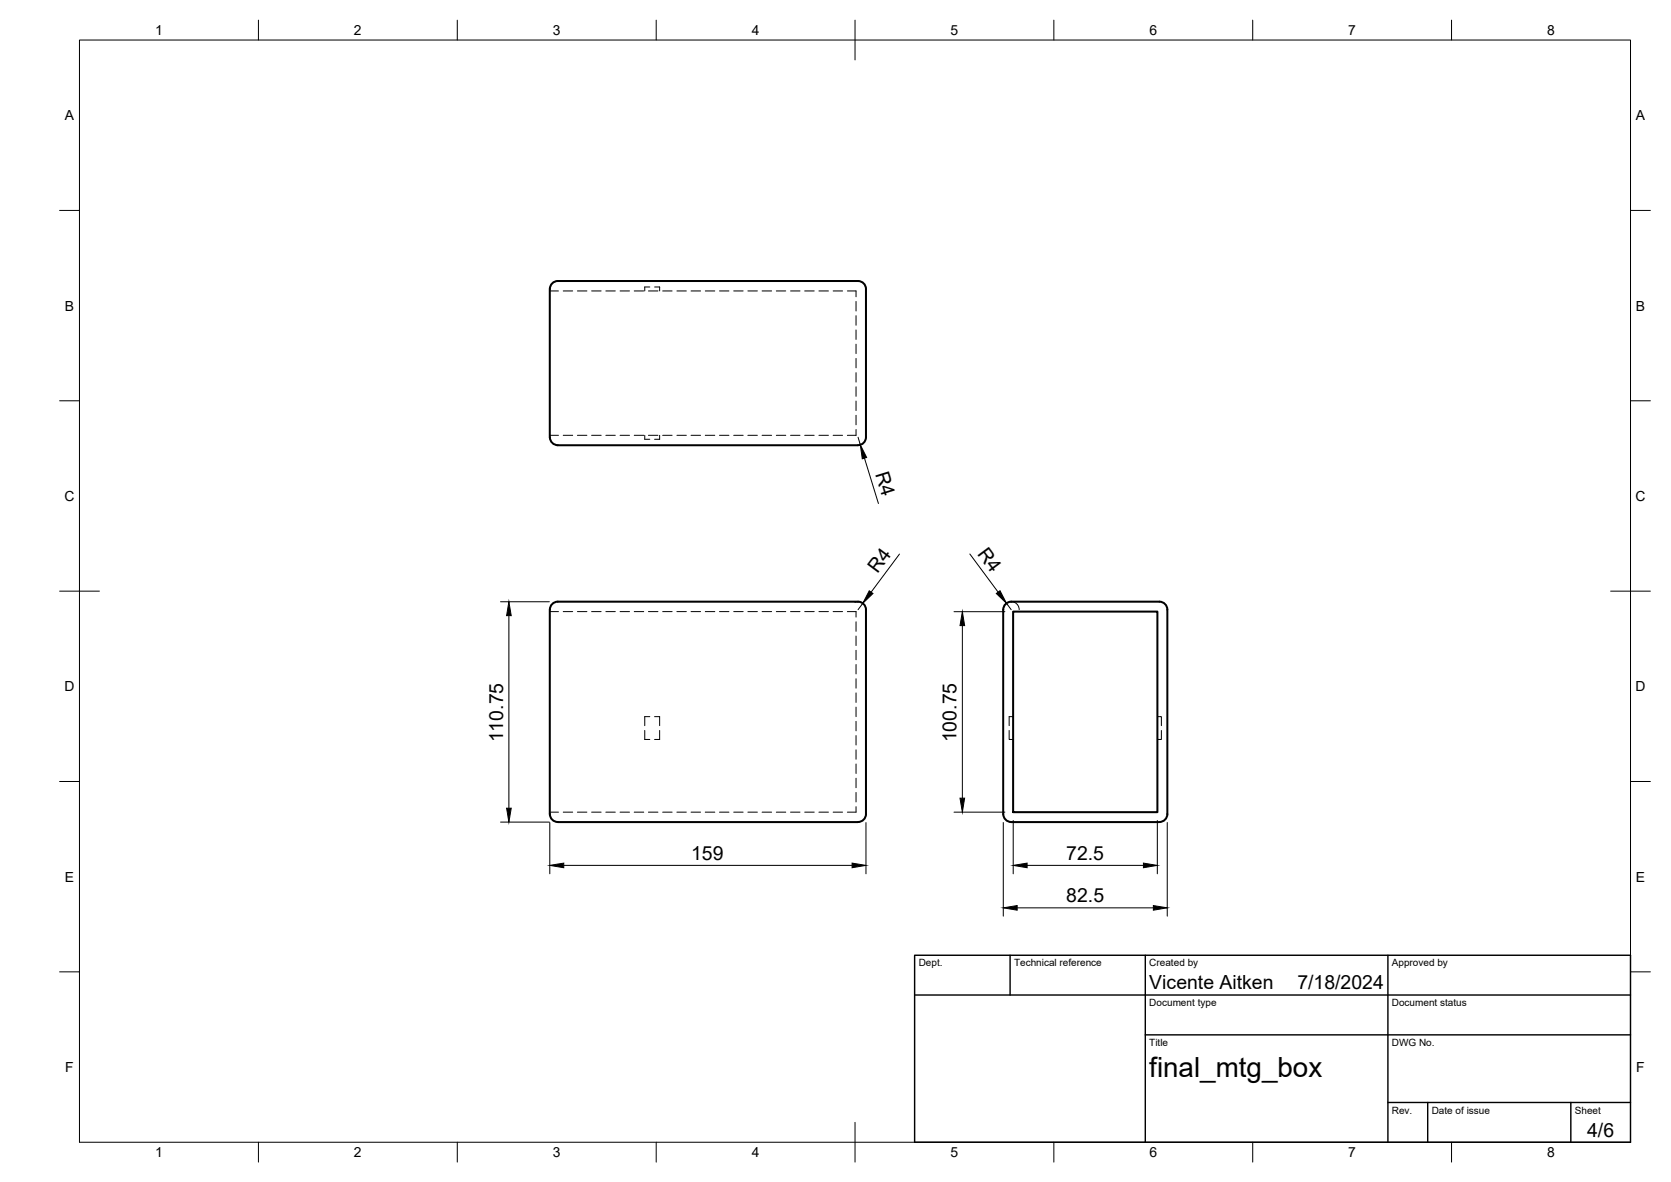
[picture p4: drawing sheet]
<svg xmlns="http://www.w3.org/2000/svg" width="420mm" height="297mm" viewBox="0 0 420 297" stroke-linecap="round" stroke-linejoin="round" font-family="sans-serif">
<!-- layer: Visible -->
<path d="M138.8 71.2l.9-.5 .6-.1h75.4a2 2 0 0 1 2 2v37.3a2 2 0 0 1-2 2h-75.4a2.04 2.04 0 0 1-2.1-2l.1-37.3v-.5zM254.7 153.7h36.3v50.4h-36.3zM291.5 151.2h-37.2a2 2 0 0 0-2 2l-.1 51.4M291.5 151.2a2 2 0 0 1 2 2v51.4M138.2 204.6l.1-51.4a2 2 0 0 1 2-2h75.4a2 2 0 0 1 2 2v51.4M138.3 204.6a2 2 0 0 0 2 2M140.3 206.6h75.4M217.7 204.6a2 2 0 0 1-2 2M252.3 204.6a2 2 0 0 0 2 2M254.3 206.6h37.2M293.5 204.6a2 2 0 0 1-2 2" fill="none" stroke="#000" stroke-width=".51"/>
<!-- layer: Hidden -->
<g fill="none" stroke="#000" stroke-width=".25">
<path d="M138.2 73.1h2.2M141.6 73.1h2.4M145.2 73.1h2.4M148.8 73.1h2.4M152.3 73.1h2.4M155.9 73.1h2.4M159.5 73.1h2.4M163 73.1h2.4M163.4 72.1h-1.3v1M164.6 72.1h1.3v1M166.6 73.1h2.4M170.2 73.1h2.4"/>
<path d="M173.8 73.1h2.3M177.3 73.1h2.4M180.9 73.1h2.4M184.5 73.1h2.4M188 73.1h2.4M191.6 73.1h2.4M195.2 73.1h2.4M198.8 73.1h2.3M202.3 73.1h2.4M205.9 73.1h2.4M209.5 73.1h2.4M213.1 73.1h2.1v1.5"/>
<path d="M215.2 75.8v2.4M215.2 79.3v2.4M215.2 82.9v2.4M215.2 86.5v2.4M215.2 90.1v2.3M215.2 93.6v2.4M215.2 97.2v2.4M138.2 109.4h2.2M141.6 109.4h2.4M145.2 109.4h2.4M148.8 109.4h2.4M152.3 109.4h2.4"/>
<path d="M155.9 109.4h2.4M159.5 109.4h2.4M162.1 109.4v1h1.3M163 109.4h2.4M165.9 109.4v1h-1.3M166.6 109.4h2.4M170.2 109.4h2.4M173.8 109.4h2.3M177.3 109.4h2.4M180.9 109.4h2.4M184.5 109.4h2.4M188 109.4h2.4"/>
<path d="M191.6 109.4h2.4M195.2 109.4h2.4M198.8 109.4h2.3M202.3 109.4h2.4M205.9 109.4h2.4M209.5 109.4h2.4M215.2 100.8v2.4M215.2 104.4v2.4M215.2 107.9v1.5h-2.1M138.2 153.7h2.2M141.6 153.7h2.4M145.2 153.7h2.4"/>
<path d="M148.8 153.7h2.4M152.3 153.7h2.4M155.9 153.7h2.4M159.5 153.7h2.4M163 153.7h2.4M166.6 153.7h2.4M170.2 153.7h2.4M173.8 153.7h2.3M177.3 153.7h2.4M180.9 153.7h2.4M184.5 153.7h2.4M188 153.7h2.4"/>
<path d="M191.6 153.7h2.4M195.2 153.7h2.4M198.8 153.7h2.3M202.3 153.7h2.4M205.9 153.7h2.4M209.5 153.7h2.4M213.1 153.7h2.1v1.4M215.2 156.3v2.4M215.2 159.8v2.4M215.2 163.4v2.4M215.2 167v2.4M215.2 170.6v2.3"/>
<path d="M215.2 174.1v2.4M215.2 177.7v2.4M162.1 183.6v2.2h1.3M163.4 180.1h-1.3v2.3M164.6 180.1h1.3v2.3M165.9 183.6v2.2h-1.3M215.2 181.3v2.4M215.2 184.9v2.3M215.2 188.4v2.4M215.2 192v2.4M215.2 195.6v2.4M215.2 199.1v2.4"/>
<path d="M253.7 183.6v2.2h1M254.7 180.1h-1v2.3M291 180.1h1v2.3M292 183.6v2.2h-1M138.2 204.1h2.2M141.6 204.1h2.4M145.2 204.1h2.4M148.8 204.1h2.4M152.3 204.1h2.4M155.9 204.1h2.4M159.5 204.1h2.4M163 204.1h2.4"/>
<path d="M166.6 204.1h2.4M170.2 204.1h2.4M173.8 204.1h2.3M177.3 204.1h2.4M180.9 204.1h2.4M184.5 204.1h2.4M188 204.1h2.4M191.6 204.1h2.4M195.2 204.1h2.4M198.8 204.1h2.3M202.3 204.1h2.4M205.9 204.1h2.4"/>
<path d="M209.5 204.1h2.4M215.2 202.7v1.4h-2.1"/>
</g>
<!-- layer: BORDER -->
<g fill="none" stroke="#000" stroke-width=".25">
<path d="M20 10.1h390v276.9h-390zM65 5.1v5M115 5.1v5M165 5.1v5M215 5.1v10M265 5.1v5M315 5.1v5M365 5.1v5M15 52.9h5M410 52.9h5M15 100.7h5M410 100.7h5"/>
<path d="M15 148.6h10M405 148.6h10M15 196.4h5M410 196.4h5M15 244.2h5M410 244.2h5M65 287v5M115 287v5M165 287v5M215 282.1v9.9M265 287v5M315 287v5"/>
<path d="M365 287v5"/>
</g>
<!-- layer: TITLEBLOCK -->
<path d="M230 240.1h180v46.9h-180zM230 250h180M254 240.1v9.9M288 240.1v46.9M349 240.1v46.9M288 260.1h122M349 277.1h61M359 277.1v9.9M395 277.1v9.9" fill="none" stroke="#000" stroke-width=".36"/>
<!-- layer: FD_Dimensions -->
<g fill="none" stroke="#000" stroke-width=".25">
<path d="M215.8 109.9l.5 1.9M217.4 115.1l3.5 11.4M226.2 139.2l-7.2 9.6M243.9 139.2l7.1 9.6M125.9 151.2h12.2M128 154.7v48.4M215 151.4l1.1-.2 .7 .3M216.9 151.6l-1.1 1.6M239.9 153.7h12.8M242 157.2v43.4M253.1 151.6l1.2 1.6M256.3 153.2a2 2 0 0 0-2.2-2 2 2 0 0 0-1.8 2.2"/>
<path d="M125.9 206.6h12.2M138.2 206.7v12.9M141.8 217.5h72.4M217.7 206.7v12.9M239.9 204.1h12.8M252.3 206.7v23.5M254.8 206.2v13.4M258.3 217.5h29.2M291 206.2v13.4M293.5 206.7v23.5M255.8 228.1h34.2"/>
</g>
<g fill="#000" stroke="#000" stroke-width=".25">
<path d="M216.3 111.8l1.6 3.2-1.1 .3zM128 151.2l.5 3.5h-1.1zM218.6 148.5l.9 .6-2.6 2.5zM242 153.7l.5 3.5h-1.1zM250.5 149.1l.9-.7 1.7 3.2zM127.4 203.1h1.1l-.5 3.5zM138.2 217.5l3.6-.6v1.2zM214.2 216.9l3.5 .6-3.5 .6zM241.4 200.6h1.1l-.5 3.5zM254.8 217.5l3.5-.6v1.2zM287.5 216.9l3.5 .6-3.5 .6zM252.3 228.1l3.5-.5v1.1z"/>
<path d="M290 227.6l3.5 .5-3.5 .6z"/>
</g>
<text font-size="7" x="289" y="270.6">final_mtg_box</text>
<g font-size="4.9">
<text x="220" y="119" transform="rotate(73 220 119)">R4</text>
<text x="245.6" y="139.2" transform="rotate(53 245.6 139.2)">R4</text>
<text x="220.6" y="144.3" transform="rotate(-53 220.6 144.3)">R4</text>
<text x="126.5" y="186.5" transform="rotate(-90 126.5 186.5)">110.75</text>
<text x="240.5" y="186.5" transform="rotate(-90 240.5 186.5)">100.75</text>
<text x="173.8" y="216">159</text>
<text x="268.1" y="216">72.5</text>
<text x="268.1" y="226.7">82.5</text>
<text x="289" y="248.5">Vicente Aitken</text>
<text x="326.2" y="248.5">7/18/2024</text>
<text x="399.1" y="285.7">4/6</text>
</g>
<g font-size="3.5">
<text x="39" y="8.8">1</text>
<text x="89" y="8.8">2</text>
<text x="139" y="8.8">3</text>
<text x="189" y="8.8">4</text>
<text x="239" y="8.8">5</text>
<text x="289" y="8.8">6</text>
<text x="339" y="8.8">7</text>
<text x="389" y="8.8">8</text>
<text x="16.3" y="30.2">A</text>
<text x="411.3" y="30.2">A</text>
<text x="16.3" y="78">B</text>
<text x="411.3" y="78">B</text>
<text x="16.2" y="125.9">C</text>
<text x="411.2" y="125.9">C</text>
<text x="16.2" y="173.7">D</text>
<text x="411.2" y="173.7">D</text>
<text x="16.3" y="221.6">E</text>
<text x="411.3" y="221.6">E</text>
<text x="16.4" y="269.4">F</text>
<text x="411.4" y="269.4">F</text>
<text x="39" y="290.8">1</text>
<text x="89" y="290.8">2</text>
<text x="139" y="290.8">3</text>
<text x="189" y="290.8">4</text>
<text x="239" y="290.8">5</text>
<text x="289" y="290.8">6</text>
<text x="339" y="290.8">7</text>
<text x="389" y="290.8">8</text>
</g>
<g font-size="2.5">
<text x="231" y="242.9">Dept.</text>
<text x="255" y="242.9">Technical reference</text>
<text x="289" y="242.9">Created by</text>
<text x="350" y="242.9">Approved by</text>
<text x="289" y="252.8">Document type</text>
<text x="350" y="252.8">Document status</text>
<text x="289" y="262.9">Title</text>
<text x="350" y="262.9">DWG No.</text>
<text x="350" y="279.9">Rev.</text>
<text x="360" y="279.9">Date of issue</text>
<text x="396" y="279.9">Sheet</text>
</g>
</svg>
